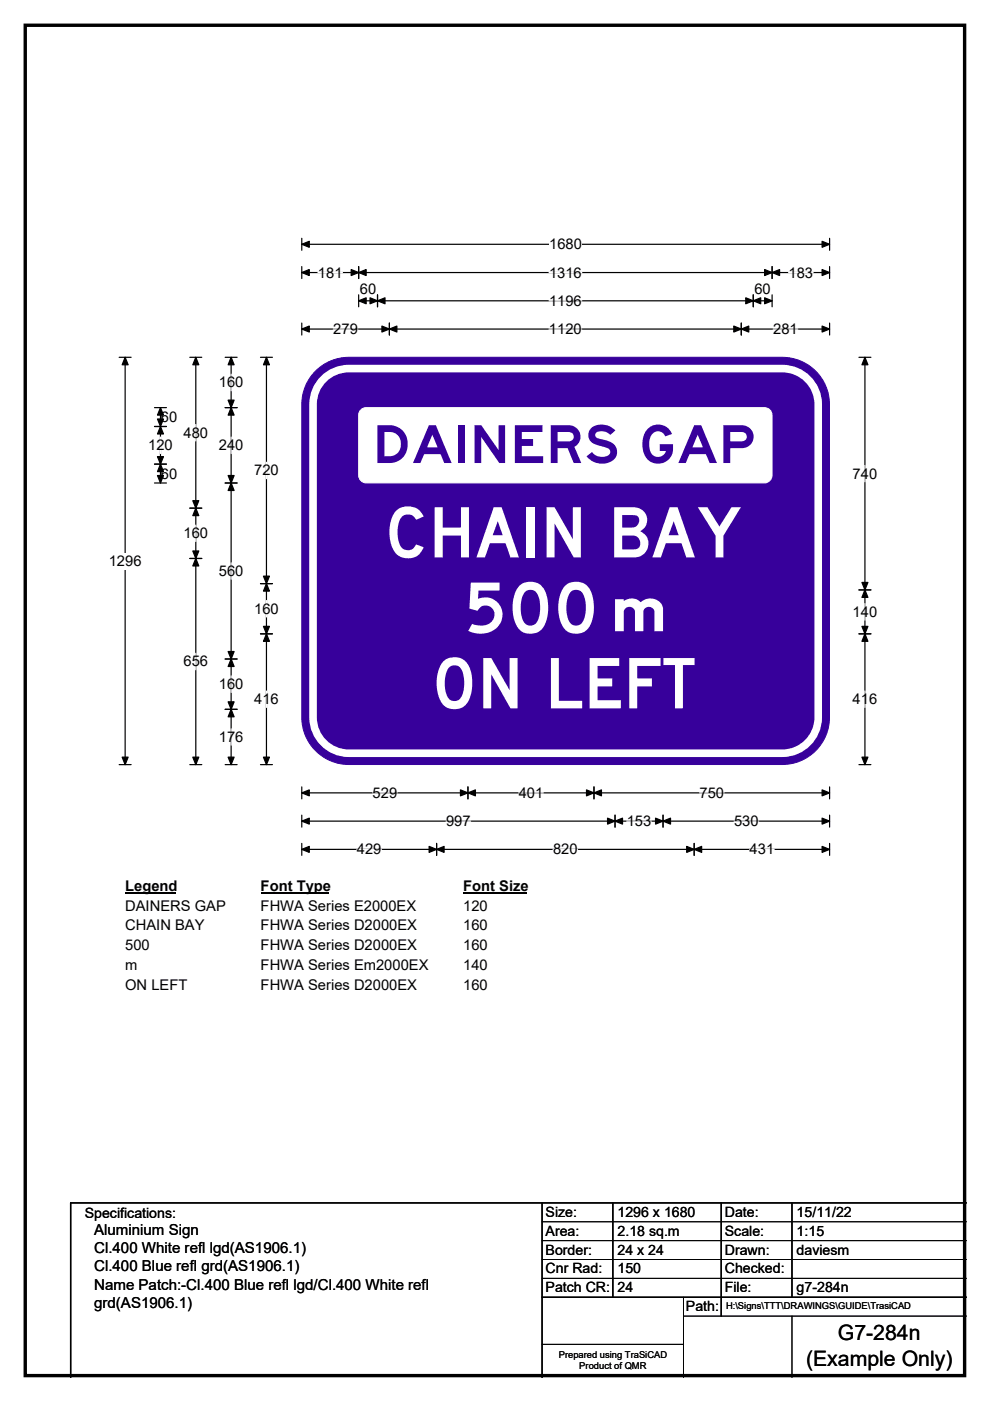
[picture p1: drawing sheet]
<svg xmlns="http://www.w3.org/2000/svg" width="210mm" height="297mm" viewBox="0 0 210 297" stroke-linecap="round" stroke-linejoin="round" font-family="sans-serif">
<path d="M5.4 5.4h199.2v286.3h-199.2z" fill="none" stroke="#000" stroke-width=".72"/>
<path d="M64 51.8h112M64 50.5v2.6M176 50.5v2.6" fill="none" stroke="#000" stroke-width=".25"/>
<path d="M64 51.8l1.6-.6v1.2zM174.4 51.2l1.6 .6-1.6 .6z" fill="#000" stroke="#000" stroke-width=".25"/>
<path d="M116.5 50.1h6.9v3.5h-6.9z" fill="#fff"/>
<g fill="none" stroke="#000" stroke-width=".25">
<path d="M64 57.8h112M64 56.5v2.6M76.1 56.5v2.6M163.8 56.5v2.6M176 56.5v2.6M25.3 75.8h2.5M26.5 75.8v86.3M64 68.5v2.5M64 69.8h112M76.1 62.5v2.5M76.1 63.8h87.7M80.1 62.5v2.5"/>
<path d="M82.6 68.5v2.5M157.2 68.5v2.5M159.8 62.5v2.5M163.8 62.5v2.5M176 68.5v2.5M25.3 162.1h2.5M64 166.8v2.6M64 172.8v2.6M64 178.8v2.6M64 168.1h112M64 174.1h112M92.6 178.8v2.6"/>
<path d="M99.3 166.8v2.6M126 166.8v2.6M130.5 172.8v2.6M140.6 172.8v2.6M147.2 178.8v2.6M176 178.8v2.6M176 166.8v2.6M176 172.8v2.6M64 180.1h112"/>
</g>
<g fill="#000" stroke="#000" stroke-width=".25">
<path d="M64 57.8l1.6-.7v1.3zM76.1 57.8l1.6-.7v1.3zM74.5 57.1l1.6 .7-1.6 .6zM162.2 57.1l1.6 .7-1.6 .6zM163.8 57.8l1.6-.7v1.3zM174.4 57.1l1.6 .7-1.6 .6zM26.5 75.8l.7 1.5h-1.3zM64 69.8l1.6-.7v1.3zM76.1 63.8l1.6-.7v1.3zM80.1 63.8l1.6-.7v1.3zM78.5 63.1l1.6 .7-1.6 .6zM82.6 69.8l1.6-.7v1.3z"/>
<path d="M81 69.1l1.6 .7-1.6 .6zM155.6 69.1l1.6 .7-1.6 .6zM157.2 69.8l1.6-.7v1.3zM158.2 63.1l1.6 .7-1.6 .6zM159.8 63.8l1.6-.7v1.3zM162.2 63.1l1.6 .7-1.6 .6zM174.4 69.1l1.6 .7-1.6 .6zM25.9 160.5h1.3l-.7 1.6zM64 168.1l1.6-.6v1.2zM64 174.1l1.6-.6v1.2zM99.3 168.1l1.5-.6v1.2zM97.7 167.5l1.6 .6-1.6 .6z"/>
<path d="M124.4 167.5l1.6 .6-1.6 .6zM126 168.1l1.6-.6v1.2zM130.5 174.1l1.5-.6v1.2zM128.9 173.5l1.6 .6-1.6 .6zM139 173.5l1.6 .6-1.6 .6zM140.6 174.1l1.6-.6v1.2zM174.4 167.5l1.6 .6-1.6 .6zM174.4 173.5l1.6 .6-1.6 .6zM64 180.1l1.6-.6v1.2zM92.6 180.1l1.6-.6v1.2zM91 179.5l1.6 .6-1.6 .6zM145.6 179.5l1.6 .6-1.6 .6z"/>
<path d="M147.2 180.1l1.6-.6v1.2zM174.4 179.5l1.6 .6-1.6 .6z"/>
</g>
<g fill="none" stroke="#fff" stroke-width=".25">
<path d="M67.4 57.8h5.2M116.5 57.8h6.9M167.3 57.8h5.2M70.7 69.8h5.2M116.4 69.8h7M116.5 63.8h6.9M164 69.8h5.2M79 168.1h5.2M94.6 174.1h5.2M110 168.1h5.2M132.9 174.1h5.2M148.4 168.1h5.2"/>
<path d="M155.7 174.1h5.2M75.7 180.1h5.2M117.3 180.1h5.2M159 180.1h5.2"/>
</g>
<path d="M23.1 117.2h6.9v3.5h-6.9z" fill="#fff"/>
<g fill="none" stroke="#000" stroke-width=".25">
<path d="M40.3 75.8h2.5M41.5 75.8v86.3M47.8 75.8h2.5M49 75.8v86.3M55.2 75.8h2.6M56.5 75.8v86.3M182.2 75.8h2.5M183.5 75.8v86.3M32.8 90.4h2.5M32.8 98.4h2.5M32.8 86.4h2.5M34 86.4v16"/>
<path d="M47.8 86.4h2.5M32.8 102.4h2.5M40.3 107.7h2.5M40.3 118.4h2.5M47.8 102.4h2.5M47.8 139.7h2.5M55.2 123.7h2.6M55.2 134.4h2.6M182.2 134.4h2.5M182.2 125.1h2.5M47.8 150.4h2.5M40.3 162.1h2.5"/>
<path d="M47.8 162.1h2.5M55.2 162.1h2.6M182.2 162.1h2.5"/>
</g>
<g fill="#000" stroke="#000" stroke-width=".25">
<path d="M41.5 75.8l.7 1.5h-1.3zM49 75.8l.7 1.5h-1.3zM56.5 75.8l.6 1.5h-1.2zM183.5 75.8l.6 1.5h-1.3zM34 90.4l.7 1.6h-1.3zM33.4 96.8h1.3l-.7 1.6zM34 86.4l.7 1.6h-1.3zM33.4 88.8h1.3l-.7 1.6zM34 98.4l.7 1.6h-1.3zM49 86.4l.7 1.6h-1.3zM48.4 84.8h1.3l-.7 1.6zM33.4 100.8h1.3l-.7 1.6z"/>
<path d="M41.5 107.7l.7 1.6h-1.3zM40.9 116.8h1.3l-.7 1.6zM40.9 106.2h1.3l-.7 1.5zM41.5 118.4l.7 1.6h-1.3zM48.4 100.8h1.3l-.7 1.6zM49 102.4l.7 1.6h-1.3zM48.4 138.1h1.3l-.7 1.6zM49 139.7l.7 1.6h-1.3zM56.5 123.7l.6 1.6h-1.2zM55.9 132.8h1.2l-.6 1.6zM55.9 122.2h1.2l-.6 1.5zM56.5 134.4l.6 1.6h-1.2z"/>
<path d="M183.5 125.1l.6 1.6h-1.3zM182.8 132.8h1.3l-.6 1.6zM182.8 123.5h1.3l-.6 1.6zM183.5 134.4l.6 1.6h-1.3zM48.4 148.8h1.3l-.7 1.6zM49 150.4l.7 1.6h-1.3zM40.9 160.5h1.3l-.7 1.6zM48.4 160.5h1.3l-.7 1.6zM55.9 160.5h1.2l-.6 1.6zM182.8 160.5h1.3l-.6 1.6z"/>
</g>
<g fill="none" stroke="#fff" stroke-width=".25">
<path d="M49 79.3v3.5M34 92.7v3.5M41.5 90v3.5M49 92.7v3.5M56.5 98v3.5M183.5 98.7v3.5M41.5 111.3v3.5M49 119.3v3.5M41.5 138.5v3.5M56.5 127.3v3.5M183.5 128v3.5M49 143.3v3.5"/>
<path d="M49 154.5v3.5M56.5 146.5v3.5M183.5 146.5v3.5"/>
</g>
<path d="M26.5 186.1h10.8v3.5h-10.8z" fill="#fff"/>
<path d="M26.5 189.4h10.8" fill="none" stroke="#000" stroke-width=".32"/>
<path d="M55.3 186.1h14.4v3.5h-14.4z" fill="#fff"/>
<path d="M55.3 189.4h14.4" fill="none" stroke="#000" stroke-width=".32"/>
<path d="M98.3 186.1h13.4v3.5h-13.4z" fill="#fff"/>
<path d="M98.3 189.4h13.4" fill="none" stroke="#000" stroke-width=".32"/>
<g fill="#fff">
<path d="M26.5 190.3h21.3v3.5h-21.3z"/>
<path d="M55.3 190.3h32.9v3.5h-32.9z"/>
<path d="M98.3 190.3h5.2v3.5h-5.2z"/>
<path d="M26.5 194.5h16.8v3.5h-16.8z"/>
<path d="M55.3 194.5h33v3.5h-33z"/>
<path d="M98.3 194.5h5.2v3.5h-5.2z"/>
<path d="M26.5 198.6h5.2v3.5h-5.2z"/>
<path d="M55.3 198.6h33v3.5h-33z"/>
<path d="M98.3 198.6h5.2v3.5h-5.2z"/>
<path d="M26.5 202.8h2.6v3.5h-2.6z"/>
<path d="M55.3 202.8h35.5v3.5h-35.5z"/>
<path d="M98.3 202.8h5.2v3.5h-5.2z"/>
<path d="M26.5 207h13.2v3.5h-13.2z"/>
<path d="M55.3 207h33v3.5h-33z"/>
<path d="M98.3 207h5.2v3.5h-5.2z"/>
</g>
<path d="M66.5 79.1a10 10 0 0 1 7.5-3.3h91.9a10 10 0 0 1 10 9.9v66.4a10 10 0 0 1-10 10h-91.9a10 10 0 0 1-10-10v-66.4a9.9 9.9 0 0 1 2.5-6.6z" fill-rule="evenodd" fill="#37009b" stroke="#37009b" stroke-width=".21"/>
<path d="M68.3 80.8a7.6 7.6 0 0 1 5.7-2.7h91.9a7.6 7.6 0 0 1 7.6 7.6v66.4a7.6 7.6 0 0 1-7.6 7.6h-91.9a7.6 7.6 0 0 1-7.6-7.6v-66.4a7.6 7.6 0 0 1 1.9-4.9z" fill="none" stroke="#fff" stroke-width="1.6"/>
<path d="M76.4 87.1l.8-.6 .5-.1h84.4a1.59 1.59 0 0 1 1.6 1.6v12.8a1.61 1.61 0 0 1-1.6 1.6h-84.4a1.59 1.59 0 0 1-1.6-1.6v-12.8z" fill-rule="evenodd" fill="#fff" stroke="#fff" stroke-width=".21"/>
<path d="M115 255v37M130 255v20M153 255v24M168 255v20M205 255h-190v37M115 275h90" fill="none" stroke="#000" stroke-width=".3"/>
<path d="M115 259h90M115 263h90M115 267h90M115 271h90M145 279h60M145 275v17M168 279v13M115 285h30" fill="none" stroke="#000" stroke-width=".21"/>
<g font-size="14.8" fill="#fff">
<text x="81.5" y="118.2">CHAIN BAY</text>
<text x="98.3" y="134.2">500</text>
<text x="91.5" y="150.2">ON LEFT</text>
</g>
<text font-size="12.9" fill="#fff" x="128.6" y="133.8">m</text>
<text font-size="11.1" fill="#37009b" x="79" y="98.2">DAINERS GAP</text>
<g font-size="4.5">
<text x="177.7" y="284.2">G7-284n</text>
<text x="171" y="289.6">(Example Only)</text>
</g>
<g font-size="3.2">
<text x="20" y="261.9">Aluminium Sign</text>
<text x="20" y="265.7">Cl.400 White refl lgd(AS1906.1)</text>
<text x="20" y="269.6">Cl.400 Blue refl grd(AS1906.1)</text>
<text x="20" y="273.4">Name Patch:-Cl.400 Blue refl lgd/Cl.400 White refl</text>
<text x="20" y="277.2">grd(AS1906.1)</text>
</g>
<g font-size="3.1">
<text x="116.5" y="52.9">1680</text>
<text x="67.4" y="58.8">181</text>
<text x="116.5" y="58.8">1316</text>
<text x="167.3" y="58.8">183</text>
<text x="76.3" y="62.4">60</text>
<text x="116.5" y="64.8">1196</text>
<text x="160" y="62.4">60</text>
<text x="70.7" y="70.8">279</text>
<text x="116.4" y="70.8">1120</text>
<text x="164" y="70.8">281</text>
<text x="46.4" y="82.1">160</text>
<text x="34.1" y="89.5">60</text>
<text x="31.4" y="95.5">120</text>
<text x="38.9" y="92.8">480</text>
<text x="46.4" y="95.5">240</text>
<text x="34.1" y="101.5">60</text>
<text x="53.9" y="100.8">720</text>
<text x="180.8" y="101.5">740</text>
<text x="23.1" y="120">1296</text>
<text x="38.9" y="114.1">160</text>
<text x="46.4" y="122.1">560</text>
<text x="53.9" y="130.1">160</text>
<text x="180.8" y="130.8">140</text>
<text x="38.9" y="141.3">656</text>
<text x="46.4" y="146.1">160</text>
<text x="53.9" y="149.3">416</text>
<text x="180.8" y="149.3">416</text>
<text x="46.4" y="157.3">176</text>
<text x="79" y="169.2">529</text>
<text x="110" y="169.2">401</text>
<text x="148.4" y="169.2">750</text>
<text x="94.6" y="175.2">997</text>
<text x="132.9" y="175.2">153</text>
<text x="155.7" y="175.2">530</text>
<text x="75.7" y="181.1">429</text>
<text x="117.3" y="181.1">820</text>
<text x="159" y="181.1">431</text>
<text x="26.5" y="188.9">Legend</text>
<text x="55.3" y="188.9">Font Type</text>
<text x="98.3" y="188.9">Font Size</text>
<text x="26.5" y="193.1">DAINERS GAP</text>
<text x="26.5" y="197.3">CHAIN BAY</text>
<text x="55.3" y="193.1">FHWA Series E2000EX</text>
<text x="55.3" y="197.3">FHWA Series D2000EX</text>
<text x="98.3" y="193.1">120</text>
<text x="98.3" y="197.3">160</text>
<text x="26.5" y="201.4">500</text>
<text x="55.3" y="201.4">FHWA Series D2000EX</text>
<text x="98.3" y="201.4">160</text>
<text x="26.5" y="205.6">m</text>
<text x="26.5" y="209.8">ON LEFT</text>
<text x="55.3" y="205.6">FHWA Series Em2000EX</text>
<text x="55.3" y="209.8">FHWA Series D2000EX</text>
<text x="98.3" y="205.6">140</text>
<text x="98.3" y="209.8">160</text>
</g>
<g font-size="3">
<text x="115.7" y="258">Size:</text>
<text x="131" y="258">1296 x 1680</text>
<text x="153.7" y="258">Date:</text>
<text x="169" y="258">15/11/22</text>
<text x="18" y="258.2">Specifications:</text>
<text x="115.7" y="262">Area:</text>
<text x="131" y="262">2.18 sq.m</text>
<text x="153.7" y="262">Scale:</text>
<text x="169" y="262">1:15</text>
<text x="115.7" y="266">Border:</text>
<text x="115.7" y="270">Cnr Rad:</text>
<text x="131" y="266">24 x 24</text>
<text x="131" y="270">150</text>
<text x="153.7" y="266">Drawn:</text>
<text x="153.7" y="270">Checked:</text>
<text x="169" y="266">daviesm</text>
<text x="115.7" y="274">Patch CR:</text>
<text x="131" y="274">24</text>
<text x="153.7" y="274">File:</text>
<text x="169" y="274">g7-284n</text>
<text x="145.5" y="278">Path:</text>
</g>
<g font-size="2">
<text x="154" y="277.6">H:\Signs\TTT\DRAWINGS\GUIDE\TrasiCAD</text>
<text x="118.5" y="287.8">Prepared using TraSiCAD</text>
<text x="122.9" y="290.2">Product of QMR</text>
</g>
</svg>
